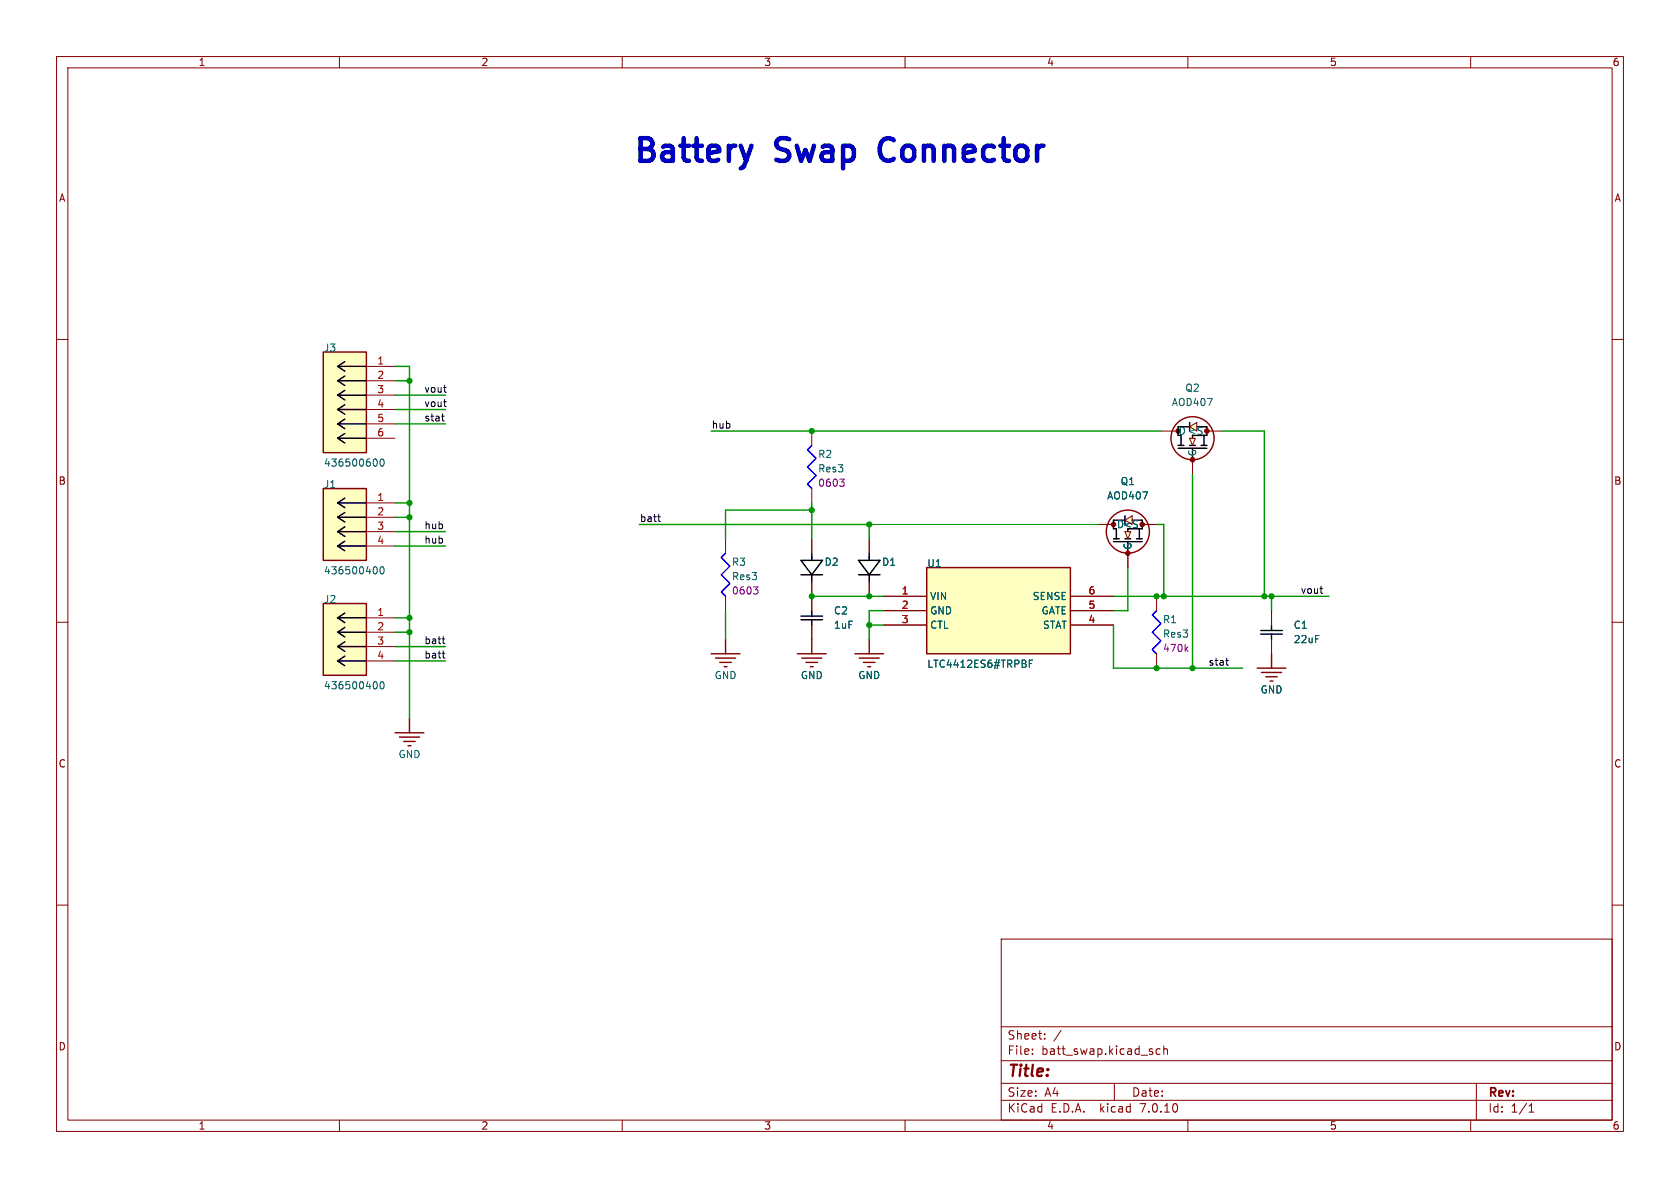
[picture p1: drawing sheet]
(kicad_sch (version 20230121) (generator eeschema)

 (paper "A4")

 (lib_symbols
  (symbol "batt_swap-altium-import:GND" (power) (in_bom yes) (on_board yes)
   (property "Reference" "#PWR" (at 0 0 0) (effects (font (size 1.27 1.27))))
   (property "Value" "GND" (at 0 6.35 0) (effects (font (size 1.27 1.27))))
   (property "Footprint" "" (at 0 0 0) (effects (font (size 1.27 1.27)) hide))
   (property "Datasheet" "" (at 0 0 0) (effects (font (size 1.27 1.27)) hide))
   (symbol "GND_0_0"
    (polyline (pts (xy -2.54 -2.54) (xy 2.54 -2.54)) (stroke (width 0.254) (type solid)) (fill (type none)))
    (polyline (pts (xy -1.778 -3.302) (xy 1.778 -3.302)) (stroke (width 0.254) (type solid)) (fill (type none)))
    (polyline (pts (xy -1.016 -4.064) (xy 1.016 -4.064)) (stroke (width 0.254) (type solid)) (fill (type none)))
    (polyline (pts (xy -0.254 -4.826) (xy 0.254 -4.826)) (stroke (width 0.254) (type solid)) (fill (type none)))
    (polyline (pts (xy 0 0) (xy 0 -2.54)) (stroke (width 0.254) (type solid)) (fill (type none)))
    (pin power_in line (at 0 0 0) (length 0) hide (name "GND" (effects (font (size 1.27 1.27)))) (number "" (effects (font (size 1.27 1.27)))))))
  (symbol "batt_swap-altium-import:root_0_LTC4412ES6#TRPBF" (in_bom yes) (on_board yes)
   (property "Reference" "" (at 0 0 0) (effects (font (size 1.27 1.27))))
   (property "Value" "" (at 0 0 0) (effects (font (size 1.27 1.27))))
   (property "Footprint" "" (at 0 0 0) (effects (font (size 1.27 1.27)) hide))
   (property "Datasheet" "" (at 0 0 0) (effects (font (size 1.27 1.27)) hide))
   (symbol "root_0_LTC4412ES6#TRPBF_1_0"
    (rectangle (start 33.02 5.08) (end 7.62 -10.16) (stroke (width 0.254) (type solid)) (fill (type background)))
    (pin passive line (at 0 0 0) (length 7.62) (name "VIN" (effects (font (size 1.27 1.27)))) (number "1" (effects (font (size 1.27 1.27)))))
    (pin passive line (at 0 -2.54 0) (length 7.62) (name "GND" (effects (font (size 1.27 1.27)))) (number "2" (effects (font (size 1.27 1.27)))))
    (pin passive line (at 0 -5.08 0) (length 7.62) (name "CTL" (effects (font (size 1.27 1.27)))) (number "3" (effects (font (size 1.27 1.27)))))
    (pin passive line (at 40.64 -5.08 180) (length 7.62) (name "STAT" (effects (font (size 1.27 1.27)))) (number "4" (effects (font (size 1.27 1.27)))))
    (pin passive line (at 40.64 -2.54 180) (length 7.62) (name "GATE" (effects (font (size 1.27 1.27)))) (number "5" (effects (font (size 1.27 1.27)))))
    (pin passive line (at 40.64 0 180) (length 7.62) (name "SENSE" (effects (font (size 1.27 1.27)))) (number "6" (effects (font (size 1.27 1.27)))))))
  (symbol "batt_swap-altium-import:root_0_mirrored_436500400" (in_bom yes) (on_board yes)
   (property "Reference" "" (at 0 0 0) (effects (font (size 1.27 1.27))))
   (property "Value" "" (at 0 0 0) (effects (font (size 1.27 1.27))))
   (property "Footprint" "" (at 0 0 0) (effects (font (size 1.27 1.27)) hide))
   (property "Datasheet" "" (at 0 0 0) (effects (font (size 1.27 1.27)) hide))
   (symbol "root_0_mirrored_436500400_1_0"
    (rectangle (start -5.08 2.54) (end -12.7 -10.16) (stroke (width 0.254) (type solid)) (fill (type background)))
    (polyline (pts (xy -10.16 -7.62) (xy -8.89 -8.467)) (stroke (width 0.254) (type solid) (color 0 0 0 1)) (fill (type none)))
    (polyline (pts (xy -10.16 -7.62) (xy -8.89 -6.773)) (stroke (width 0.254) (type solid) (color 0 0 0 1)) (fill (type none)))
    (polyline (pts (xy -10.16 -7.62) (xy -5.08 -7.62)) (stroke (width 0.254) (type solid) (color 0 0 0 1)) (fill (type none)))
    (polyline (pts (xy -10.16 -5.08) (xy -8.89 -5.927)) (stroke (width 0.254) (type solid) (color 0 0 0 1)) (fill (type none)))
    (polyline (pts (xy -10.16 -5.08) (xy -8.89 -4.233)) (stroke (width 0.254) (type solid) (color 0 0 0 1)) (fill (type none)))
    (polyline (pts (xy -10.16 -5.08) (xy -5.08 -5.08)) (stroke (width 0.254) (type solid) (color 0 0 0 1)) (fill (type none)))
    (polyline (pts (xy -10.16 -2.54) (xy -8.89 -3.387)) (stroke (width 0.254) (type solid) (color 0 0 0 1)) (fill (type none)))
    (polyline (pts (xy -10.16 -2.54) (xy -8.89 -1.693)) (stroke (width 0.254) (type solid) (color 0 0 0 1)) (fill (type none)))
    (polyline (pts (xy -10.16 -2.54) (xy -5.08 -2.54)) (stroke (width 0.254) (type solid) (color 0 0 0 1)) (fill (type none)))
    (polyline (pts (xy -10.16 0) (xy -8.89 -0.847)) (stroke (width 0.254) (type solid) (color 0 0 0 1)) (fill (type none)))
    (polyline (pts (xy -10.16 0) (xy -8.89 0.847)) (stroke (width 0.254) (type solid) (color 0 0 0 1)) (fill (type none)))
    (polyline (pts (xy -10.16 0) (xy -5.08 0)) (stroke (width 0.254) (type solid) (color 0 0 0 1)) (fill (type none)))
    (pin passive line (at 0 0 180) (length 5.08) (name "1" (effects (font (size 0 0)))) (number "1" (effects (font (size 1.27 1.27)))))
    (pin passive line (at 0 -2.54 180) (length 5.08) (name "2" (effects (font (size 0 0)))) (number "2" (effects (font (size 1.27 1.27)))))
    (pin passive line (at 0 -5.08 180) (length 5.08) (name "3" (effects (font (size 0 0)))) (number "3" (effects (font (size 1.27 1.27)))))
    (pin passive line (at 0 -7.62 180) (length 5.08) (name "4" (effects (font (size 0 0)))) (number "4" (effects (font (size 1.27 1.27)))))))
  (symbol "batt_swap-altium-import:root_0_mirrored_436500600" (in_bom yes) (on_board yes)
   (property "Reference" "" (at 0 0 0) (effects (font (size 1.27 1.27))))
   (property "Value" "" (at 0 0 0) (effects (font (size 1.27 1.27))))
   (property "Footprint" "" (at 0 0 0) (effects (font (size 1.27 1.27)) hide))
   (property "Datasheet" "" (at 0 0 0) (effects (font (size 1.27 1.27)) hide))
   (symbol "root_0_mirrored_436500600_1_0"
    (rectangle (start -5.08 2.54) (end -12.7 -15.24) (stroke (width 0.254) (type solid)) (fill (type background)))
    (polyline (pts (xy -10.16 -12.7) (xy -8.89 -13.547)) (stroke (width 0.254) (type solid) (color 0 0 0 1)) (fill (type none)))
    (polyline (pts (xy -10.16 -12.7) (xy -8.89 -11.853)) (stroke (width 0.254) (type solid) (color 0 0 0 1)) (fill (type none)))
    (polyline (pts (xy -10.16 -12.7) (xy -5.08 -12.7)) (stroke (width 0.254) (type solid) (color 0 0 0 1)) (fill (type none)))
    (polyline (pts (xy -10.16 -10.16) (xy -8.89 -11.007)) (stroke (width 0.254) (type solid) (color 0 0 0 1)) (fill (type none)))
    (polyline (pts (xy -10.16 -10.16) (xy -8.89 -9.313)) (stroke (width 0.254) (type solid) (color 0 0 0 1)) (fill (type none)))
    (polyline (pts (xy -10.16 -10.16) (xy -5.08 -10.16)) (stroke (width 0.254) (type solid) (color 0 0 0 1)) (fill (type none)))
    (polyline (pts (xy -10.16 -7.62) (xy -8.89 -8.467)) (stroke (width 0.254) (type solid) (color 0 0 0 1)) (fill (type none)))
    (polyline (pts (xy -10.16 -7.62) (xy -8.89 -6.773)) (stroke (width 0.254) (type solid) (color 0 0 0 1)) (fill (type none)))
    (polyline (pts (xy -10.16 -7.62) (xy -5.08 -7.62)) (stroke (width 0.254) (type solid) (color 0 0 0 1)) (fill (type none)))
    (polyline (pts (xy -10.16 -5.08) (xy -8.89 -5.927)) (stroke (width 0.254) (type solid) (color 0 0 0 1)) (fill (type none)))
    (polyline (pts (xy -10.16 -5.08) (xy -8.89 -4.233)) (stroke (width 0.254) (type solid) (color 0 0 0 1)) (fill (type none)))
    (polyline (pts (xy -10.16 -5.08) (xy -5.08 -5.08)) (stroke (width 0.254) (type solid) (color 0 0 0 1)) (fill (type none)))
    (polyline (pts (xy -10.16 -2.54) (xy -8.89 -3.387)) (stroke (width 0.254) (type solid) (color 0 0 0 1)) (fill (type none)))
    (polyline (pts (xy -10.16 -2.54) (xy -8.89 -1.693)) (stroke (width 0.254) (type solid) (color 0 0 0 1)) (fill (type none)))
    (polyline (pts (xy -10.16 -2.54) (xy -5.08 -2.54)) (stroke (width 0.254) (type solid) (color 0 0 0 1)) (fill (type none)))
    (polyline (pts (xy -10.16 0) (xy -8.89 -0.847)) (stroke (width 0.254) (type solid) (color 0 0 0 1)) (fill (type none)))
    (polyline (pts (xy -10.16 0) (xy -8.89 0.847)) (stroke (width 0.254) (type solid) (color 0 0 0 1)) (fill (type none)))
    (polyline (pts (xy -10.16 0) (xy -5.08 0)) (stroke (width 0.254) (type solid) (color 0 0 0 1)) (fill (type none)))
    (pin passive line (at 0 0 180) (length 5.08) (name "1" (effects (font (size 0 0)))) (number "1" (effects (font (size 1.27 1.27)))))
    (pin passive line (at 0 -2.54 180) (length 5.08) (name "2" (effects (font (size 0 0)))) (number "2" (effects (font (size 1.27 1.27)))))
    (pin passive line (at 0 -5.08 180) (length 5.08) (name "3" (effects (font (size 0 0)))) (number "3" (effects (font (size 1.27 1.27)))))
    (pin passive line (at 0 -7.62 180) (length 5.08) (name "4" (effects (font (size 0 0)))) (number "4" (effects (font (size 1.27 1.27)))))
    (pin passive line (at 0 -10.16 180) (length 5.08) (name "5" (effects (font (size 0 0)))) (number "5" (effects (font (size 1.27 1.27)))))
    (pin passive line (at 0 -12.7 180) (length 5.08) (name "6" (effects (font (size 0 0)))) (number "6" (effects (font (size 1.27 1.27)))))))
  (symbol "batt_swap-altium-import:root_1_AOD407" (in_bom yes) (on_board yes)
   (property "Reference" "Q2" (at -3.81 10.16 0) (effects (font (size 1.27 1.27)) (justify left bottom)))
   (property "Value" "AOD407" (at -3.81 -3.048 0) (effects (font (size 1.27 1.27)) (justify left bottom)))
   (property "Footprint" "TO252_AOS" (at 0 0 0) (effects (font (size 1.27 1.27)) hide))
   (property "Datasheet" "" (at 0 0 0) (effects (font (size 1.27 1.27)) hide))
   (property "COPYRIGHT" "Copyright (C) 2023 Ultra Librarian. All rights reserved." (at -6.096 10.16 0) (effects (font (size 1.27 1.27)) (justify left bottom) hide))
   (property "MFR_NAME" "Alpha and Omega Semiconductor" (at -6.096 10.16 0) (effects (font (size 1.27 1.27)) (justify left bottom) hide))
   (property "MANUFACTURER_PART_NUMBER" "AOD256" (at -6.096 10.16 0) (effects (font (size 1.27 1.27)) (justify left bottom) hide))
   (property "REFDES" "RefDes" (at -6.096 10.16 0) (effects (font (size 1.27 1.27)) (justify left bottom) hide))
   (property "TYPE" "DEV" (at -6.096 10.16 0) (effects (font (size 1.27 1.27)) (justify left bottom) hide))
   (symbol "root_1_AOD407_1_0"
    (circle (center -2.54 7.62) (radius 0.025) (stroke (width 0.762) (type solid)) (fill (type none)))
    (polyline (pts (xy -2.54 6.858) (xy -2.54 8.382)) (stroke (width 0.254) (type solid) (color 0 0 0 1)) (fill (type none)))
    (polyline (pts (xy -2.032 5.08) (xy -2.032 6.858)) (stroke (width 0.254) (type solid) (color 0 0 0 1)) (fill (type none)))
    (polyline (pts (xy -2.032 6.858) (xy -2.54 6.858)) (stroke (width 0.254) (type solid) (color 0 0 0 1)) (fill (type none)))
    (polyline (pts (xy -1.524 5.08) (xy -2.54 5.08)) (stroke (width 0.254) (type solid) (color 0 0 0 1)) (fill (type none)))
    (polyline (pts (xy -0.508 8.382) (xy -2.54 8.382)) (stroke (width 0.254) (type solid) (color 0 0 0 1)) (fill (type none)))
    (polyline (pts (xy -0.508 9.144) (xy -0.508 7.62)) (stroke (width 0.254) (type solid) (color 0 0 0 1)) (fill (type none)))
    (polyline (pts (xy 0 2.54) (xy 0 4.445)) (stroke (width 0.254) (type solid) (color 0 0 0 1)) (fill (type none)))
    (polyline (pts (xy 0 6.35) (xy 0 6.858)) (stroke (width 0.254) (type solid) (color 0 0 0 1)) (fill (type none)))
    (polyline (pts (xy 0.508 5.08) (xy -0.508 5.08)) (stroke (width 0.254) (type solid) (color 0 0 0 1)) (fill (type none)))
    (polyline (pts (xy 2.032 5.08) (xy 2.032 6.858)) (stroke (width 0.254) (type solid) (color 0 0 0 1)) (fill (type none)))
    (polyline (pts (xy 2.54 4.572) (xy -2.54 4.572)) (stroke (width 0.254) (type solid) (color 0 0 0 1)) (fill (type none)))
    (polyline (pts (xy 2.54 5.08) (xy 1.524 5.08)) (stroke (width 0.254) (type solid) (color 0 0 0 1)) (fill (type none)))
    (polyline (pts (xy 2.54 6.858) (xy 0 6.858)) (stroke (width 0.254) (type solid) (color 0 0 0 1)) (fill (type none)))
    (polyline (pts (xy 2.54 6.858) (xy 2.54 8.382)) (stroke (width 0.254) (type solid) (color 0 0 0 1)) (fill (type none)))
    (polyline (pts (xy 2.54 8.382) (xy 0.762 8.382)) (stroke (width 0.254) (type solid) (color 0 0 0 1)) (fill (type none)))
    (polyline (pts (xy -0.508 6.35) (xy 0 5.08) (xy 0.508 6.35) (xy -0.508 6.35)) (stroke (width 0) (type solid)) (fill (type background)))
    (polyline (pts (xy 0.762 9.144) (xy 0.762 7.62) (xy -0.508 8.382) (xy 0.762 9.144)) (stroke (width 0) (type solid)) (fill (type background)))
    (circle (center 0 2.54) (radius 0.025) (stroke (width 0.762) (type solid)) (fill (type none)))
    (circle (center 0 6.35) (radius 3.81) (stroke (width 0.254) (type solid)) (fill (type none)))
    (circle (center 2.54 7.62) (radius 0.025) (stroke (width 0.762) (type solid)) (fill (type none)))
    (pin passive line (at 0 0 90) (length 2.54) (name "G" (effects (font (size 1.27 1.27)))) (number "1" (effects (font (size 0 0)))))
    (pin passive line (at 5.08 7.62 180) (length 2.54) (name "<S" (effects (font (size 1.27 1.27)))) (number "2" (effects (font (size 0 0)))))
    (pin passive line (at -5.588 7.62 0) (length 2.54) (name "D" (effects (font (size 1.27 1.27)))) (number "3" (effects (font (size 0 0)))))))
  (symbol "batt_swap-altium-import:root_1_C2012JB1V226M125AC" (in_bom yes) (on_board yes)
   (property "Reference" "" (at 0 0 0) (effects (font (size 1.27 1.27))))
   (property "Value" "" (at 0 0 0) (effects (font (size 1.27 1.27))))
   (property "Footprint" "" (at 0 0 0) (effects (font (size 1.27 1.27)) hide))
   (property "Datasheet" "" (at 0 0 0) (effects (font (size 1.27 1.27)) hide))
   (symbol "root_1_C2012JB1V226M125AC_1_0"
    (polyline (pts (xy 0 2.54) (xy 0 3.48)) (stroke (width 0.254) (type solid) (color 0 0 0 1)) (fill (type none)))
    (polyline (pts (xy 0 4.115) (xy 0 5.08)) (stroke (width 0.254) (type solid) (color 0 0 0 1)) (fill (type none)))
    (polyline (pts (xy 1.905 3.48) (xy -1.905 3.48)) (stroke (width 0.254) (type solid) (color 0 0 0 1)) (fill (type none)))
    (polyline (pts (xy 1.905 4.115) (xy -1.905 4.115)) (stroke (width 0.254) (type solid) (color 0 0 0 1)) (fill (type none)))
    (pin passive line (at 0 0 90) (length 2.54) (name "1" (effects (font (size 0 0)))) (number "1" (effects (font (size 0 0)))))
    (pin passive line (at 0 7.62 270) (length 2.54) (name "2" (effects (font (size 0 0)))) (number "2" (effects (font (size 0 0)))))))
  (symbol "batt_swap-altium-import:root_1_CL21B105KBFNNNE" (in_bom yes) (on_board yes)
   (property "Reference" "" (at 0 0 0) (effects (font (size 1.27 1.27))))
   (property "Value" "" (at 0 0 0) (effects (font (size 1.27 1.27))))
   (property "Footprint" "" (at 0 0 0) (effects (font (size 1.27 1.27)) hide))
   (property "Datasheet" "" (at 0 0 0) (effects (font (size 1.27 1.27)) hide))
   (symbol "root_1_CL21B105KBFNNNE_1_0"
    (polyline (pts (xy 0 2.54) (xy 0 3.48)) (stroke (width 0.254) (type solid) (color 0 0 0 1)) (fill (type none)))
    (polyline (pts (xy 0 4.115) (xy 0 5.08)) (stroke (width 0.254) (type solid) (color 0 0 0 1)) (fill (type none)))
    (polyline (pts (xy 1.905 3.48) (xy -1.905 3.48)) (stroke (width 0.254) (type solid) (color 0 0 0 1)) (fill (type none)))
    (polyline (pts (xy 1.905 4.115) (xy -1.905 4.115)) (stroke (width 0.254) (type solid) (color 0 0 0 1)) (fill (type none)))
    (pin passive line (at 0 0 90) (length 2.54) (name "1" (effects (font (size 0 0)))) (number "1" (effects (font (size 0 0)))))
    (pin passive line (at 0 7.62 270) (length 2.54) (name "2" (effects (font (size 0 0)))) (number "2" (effects (font (size 0 0)))))))
  (symbol "batt_swap-altium-import:root_1_Res3" (in_bom yes) (on_board yes)
   (property "Reference" "" (at 0 0 0) (effects (font (size 1.27 1.27))))
   (property "Value" "" (at 0 0 0) (effects (font (size 1.27 1.27))))
   (property "Footprint" "" (at 0 0 0) (effects (font (size 1.27 1.27)) hide))
   (property "Datasheet" "" (at 0 0 0) (effects (font (size 1.27 1.27)) hide))
   (symbol "root_1_Res3_1_0"
    (polyline (pts (xy 2.54 7.62) (xy 1.778 6.858) (xy 3.302 5.334) (xy 1.778 3.81) (xy 3.302 2.286) (xy 1.778 0.762) (xy 2.54 0)) (stroke (width 0.254) (type solid) (color 0 0 255 1)) (fill (type none)))
    (pin passive line (at 2.54 -2.54 90) (length 2.54) (name "1" (effects (font (size 0 0)))) (number "1" (effects (font (size 0 0)))))
    (pin passive line (at 2.54 10.16 270) (length 2.54) (name "2" (effects (font (size 0 0)))) (number "2" (effects (font (size 0 0)))))))
  (symbol "batt_swap-altium-import:root_3_SD103AWS-7-F" (in_bom yes) (on_board yes)
   (property "Reference" "" (at 0 0 0) (effects (font (size 1.27 1.27))))
   (property "Value" "" (at 0 0 0) (effects (font (size 1.27 1.27))))
   (property "Footprint" "" (at 0 0 0) (effects (font (size 1.27 1.27)) hide))
   (property "Datasheet" "" (at 0 0 0) (effects (font (size 1.27 1.27)) hide))
   (symbol "root_3_SD103AWS-7-F_1_0"
    (polyline (pts (xy -1.905 -6.35) (xy 1.905 -6.35)) (stroke (width 0.254) (type solid) (color 0 0 0 1)) (fill (type none)))
    (polyline (pts (xy -1.905 -3.81) (xy 0 -6.35)) (stroke (width 0.254) (type solid) (color 0 0 0 1)) (fill (type none)))
    (polyline (pts (xy 0 -6.35) (xy 0 -7.62)) (stroke (width 0.254) (type solid) (color 0 0 0 1)) (fill (type none)))
    (polyline (pts (xy 0 -6.35) (xy 1.905 -3.81)) (stroke (width 0.254) (type solid) (color 0 0 0 1)) (fill (type none)))
    (polyline (pts (xy 0 -3.175) (xy 0 -3.81)) (stroke (width 0.254) (type solid) (color 0 0 0 1)) (fill (type none)))
    (polyline (pts (xy 0 -2.54) (xy 0 -3.48)) (stroke (width 0.254) (type solid) (color 0 0 0 1)) (fill (type none)))
    (polyline (pts (xy 1.905 -3.81) (xy -1.905 -3.81)) (stroke (width 0.254) (type solid) (color 0 0 0 1)) (fill (type none)))
    (pin passive line (at 0 -10.16 90) (length 2.54) (name "1" (effects (font (size 0 0)))) (number "1" (effects (font (size 0 0)))))
    (pin passive line (at 0 0 270) (length 2.54) (name "2" (effects (font (size 0 0)))) (number "2" (effects (font (size 0 0)))))))
  (symbol "root_1_AOD407_1" (in_bom yes) (on_board yes)
   (property "Reference" "Q1" (at -3.81 10.16 0) (effects (font (size 1.27 1.27)) (justify left bottom)))
   (property "Value" "AOD407" (at -3.81 -3.048 0) (effects (font (size 1.27 1.27)) (justify left bottom)))
   (property "Footprint" "TO252_AOS" (at 0 0 0) (effects (font (size 1.27 1.27)) hide))
   (property "Datasheet" "" (at 0 0 0) (effects (font (size 1.27 1.27)) hide))
   (property "COPYRIGHT" "Copyright (C) 2023 Ultra Librarian. All rights reserved." (at -6.096 10.16 0) (effects (font (size 1.27 1.27)) (justify left bottom) hide))
   (property "MFR_NAME" "Alpha and Omega Semiconductor" (at -6.096 10.16 0) (effects (font (size 1.27 1.27)) (justify left bottom) hide))
   (property "MANUFACTURER_PART_NUMBER" "AOD256" (at -6.096 10.16 0) (effects (font (size 1.27 1.27)) (justify left bottom) hide))
   (property "REFDES" "RefDes" (at -6.096 10.16 0) (effects (font (size 1.27 1.27)) (justify left bottom) hide))
   (property "TYPE" "DEV" (at -6.096 10.16 0) (effects (font (size 1.27 1.27)) (justify left bottom) hide))
   (symbol "root_1_AOD407_1_1_0"
    (circle (center -2.54 7.62) (radius 0.025) (stroke (width 0.762) (type solid)) (fill (type none)))
    (polyline (pts (xy -2.54 6.858) (xy -2.54 8.382)) (stroke (width 0.254) (type solid) (color 0 0 0 1)) (fill (type none)))
    (polyline (pts (xy -2.032 5.08) (xy -2.032 6.858)) (stroke (width 0.254) (type solid) (color 0 0 0 1)) (fill (type none)))
    (polyline (pts (xy -2.032 6.858) (xy -2.54 6.858)) (stroke (width 0.254) (type solid) (color 0 0 0 1)) (fill (type none)))
    (polyline (pts (xy -1.524 5.08) (xy -2.54 5.08)) (stroke (width 0.254) (type solid) (color 0 0 0 1)) (fill (type none)))
    (polyline (pts (xy -0.508 8.382) (xy -2.54 8.382)) (stroke (width 0.254) (type solid) (color 0 0 0 1)) (fill (type none)))
    (polyline (pts (xy -0.508 9.144) (xy -0.508 7.62)) (stroke (width 0.254) (type solid) (color 0 0 0 1)) (fill (type none)))
    (polyline (pts (xy 0 2.54) (xy 0 4.445)) (stroke (width 0.254) (type solid) (color 0 0 0 1)) (fill (type none)))
    (polyline (pts (xy 0 6.35) (xy 0 6.858)) (stroke (width 0.254) (type solid) (color 0 0 0 1)) (fill (type none)))
    (polyline (pts (xy 0.508 5.08) (xy -0.508 5.08)) (stroke (width 0.254) (type solid) (color 0 0 0 1)) (fill (type none)))
    (polyline (pts (xy 2.032 5.08) (xy 2.032 6.858)) (stroke (width 0.254) (type solid) (color 0 0 0 1)) (fill (type none)))
    (polyline (pts (xy 2.54 4.572) (xy -2.54 4.572)) (stroke (width 0.254) (type solid) (color 0 0 0 1)) (fill (type none)))
    (polyline (pts (xy 2.54 5.08) (xy 1.524 5.08)) (stroke (width 0.254) (type solid) (color 0 0 0 1)) (fill (type none)))
    (polyline (pts (xy 2.54 6.858) (xy 0 6.858)) (stroke (width 0.254) (type solid) (color 0 0 0 1)) (fill (type none)))
    (polyline (pts (xy 2.54 6.858) (xy 2.54 8.382)) (stroke (width 0.254) (type solid) (color 0 0 0 1)) (fill (type none)))
    (polyline (pts (xy 2.54 8.382) (xy 0.762 8.382)) (stroke (width 0.254) (type solid) (color 0 0 0 1)) (fill (type none)))
    (polyline (pts (xy -0.508 6.35) (xy 0 5.08) (xy 0.508 6.35) (xy -0.508 6.35)) (stroke (width 0) (type solid)) (fill (type background)))
    (polyline (pts (xy 0.762 9.144) (xy 0.762 7.62) (xy -0.508 8.382) (xy 0.762 9.144)) (stroke (width 0) (type solid)) (fill (type background)))
    (circle (center 0 2.54) (radius 0.025) (stroke (width 0.762) (type solid)) (fill (type none)))
    (circle (center 0 6.35) (radius 3.81) (stroke (width 0.254) (type solid)) (fill (type none)))
    (circle (center 2.54 7.62) (radius 0.025) (stroke (width 0.762) (type solid)) (fill (type none)))
    (pin passive line (at 0 0 90) (length 2.54) (name "G" (effects (font (size 1.27 1.27)))) (number "1" (effects (font (size 0 0)))))
    (pin passive line (at 5.08 7.62 180) (length 2.54) (name "<S" (effects (font (size 1.27 1.27)))) (number "2" (effects (font (size 0 0)))))
    (pin passive line (at -5.08 7.62 0) (length 2.54) (name "D" (effects (font (size 1.27 1.27)))) (number "3" (effects (font (size 0 0))))))))

 (junction (at 143.51 90.17) (diameter 0) (color 0 0 0 0))
 (junction (at 205.74 105.41) (diameter 0) (color 0 0 0 0))
 (junction (at 72.39 91.44) (diameter 0) (color 0 0 0 0))
 (junction (at 143.51 105.41) (diameter 0) (color 0 0 0 0))
 (junction (at 72.39 111.76) (diameter 0) (color 0 0 0 0))
 (junction (at 143.51 76.2) (diameter 0) (color 0 0 0 0))
 (junction (at 223.52 105.41) (diameter 0) (color 0 0 0 0))
 (junction (at 153.67 92.71) (diameter 0) (color 0 0 0 0))
 (junction (at 204.47 105.41) (diameter 0) (color 0 0 0 0))
 (junction (at 72.39 67.31) (diameter 0) (color 0 0 0 0))
 (junction (at 72.39 109.22) (diameter 0) (color 0 0 0 0))
 (junction (at 153.67 110.49) (diameter 0) (color 0 0 0 0))
 (junction (at 204.47 118.11) (diameter 0) (color 0 0 0 0))
 (junction (at 210.82 118.11) (diameter 0) (color 0 0 0 0))
 (junction (at 153.67 105.41) (diameter 0) (color 0 0 0 0))
 (junction (at 224.79 105.41) (diameter 0) (color 0 0 0 0))
 (junction (at 72.39 88.9) (diameter 0) (color 0 0 0 0))

 (wire (pts (xy 210.82 118.11) (xy 219.71 118.11)) (stroke (width 0.254) (type default)))
 (wire (pts (xy 205.74 105.41) (xy 204.47 105.41)) (stroke (width 0.254) (type default)))
 (wire (pts (xy 143.51 90.17) (xy 143.51 95.25)) (stroke (width 0.254) (type default)))
 (wire (pts (xy 153.67 110.49) (xy 153.67 107.95)) (stroke (width 0.254) (type default)))
 (wire (pts (xy 224.79 105.41) (xy 234.95 105.41)) (stroke (width 0.254) (type default)))
 (wire (pts (xy 153.67 95.25) (xy 153.67 92.71)) (stroke (width 0.254) (type default)))
 (wire (pts (xy 153.67 92.71) (xy 113.03 92.71)) (stroke (width 0.254) (type default)))
 (wire (pts (xy 196.85 118.11) (xy 204.47 118.11)) (stroke (width 0.254) (type default)))
 (wire (pts (xy 143.51 76.2) (xy 205.232 76.2)) (stroke (width 0.254) (type default)))
 (wire (pts (xy 72.39 88.9) (xy 72.39 67.31)) (stroke (width 0.254) (type default)))
 (wire (pts (xy 153.67 113.03) (xy 153.67 110.49)) (stroke (width 0.254) (type default)))
 (wire (pts (xy 143.51 105.41) (xy 153.67 105.41)) (stroke (width 0.254) (type default)))
 (wire (pts (xy 196.85 107.95) (xy 199.39 107.95)) (stroke (width 0.254) (type default)))
 (wire (pts (xy 72.39 109.22) (xy 72.39 91.44)) (stroke (width 0.254) (type default)))
 (wire (pts (xy 223.52 76.2) (xy 223.52 105.41)) (stroke (width 0.254) (type default)))
 (wire (pts (xy 72.39 67.31) (xy 72.39 64.77)) (stroke (width 0.254) (type default)))
 (wire (pts (xy 204.47 105.41) (xy 196.85 105.41)) (stroke (width 0.254) (type default)))
 (wire (pts (xy 72.39 127) (xy 72.39 111.76)) (stroke (width 0.254) (type default)))
 (wire (pts (xy 156.21 110.49) (xy 153.67 110.49)) (stroke (width 0.254) (type default)))
 (wire (pts (xy 143.51 88.9) (xy 143.51 90.17)) (stroke (width 0.254) (type default)))
 (wire (pts (xy 199.39 107.95) (xy 199.39 100.33)) (stroke (width 0.254) (type default)))
 (wire (pts (xy 215.9 76.2) (xy 223.52 76.2)) (stroke (width 0.254) (type default)))
 (wire (pts (xy 69.85 88.9) (xy 72.39 88.9)) (stroke (width 0.254) (type default)))
 (wire (pts (xy 205.74 92.71) (xy 204.47 92.71)) (stroke (width 0.254) (type default)))
 (wire (pts (xy 223.52 105.41) (xy 224.79 105.41)) (stroke (width 0.254) (type default)))
 (wire (pts (xy 196.85 110.49) (xy 196.85 118.11)) (stroke (width 0.254) (type default)))
 (wire (pts (xy 153.67 105.41) (xy 156.21 105.41)) (stroke (width 0.254) (type default)))
 (wire (pts (xy 78.74 69.85) (xy 69.85 69.85)) (stroke (width 0.254) (type default)))
 (wire (pts (xy 128.27 95.25) (xy 128.27 90.17)) (stroke (width 0.254) (type default)))
 (wire (pts (xy 205.74 105.41) (xy 223.52 105.41)) (stroke (width 0.254) (type default)))
 (wire (pts (xy 69.85 109.22) (xy 72.39 109.22)) (stroke (width 0.254) (type default)))
 (wire (pts (xy 204.47 118.11) (xy 210.82 118.11)) (stroke (width 0.254) (type default)))
 (wire (pts (xy 78.74 72.39) (xy 69.85 72.39)) (stroke (width 0.254) (type default)))
 (wire (pts (xy 210.82 83.82) (xy 210.82 118.11)) (stroke (width 0.254) (type default)))
 (wire (pts (xy 72.39 111.76) (xy 72.39 109.22)) (stroke (width 0.254) (type default)))
 (wire (pts (xy 224.79 105.41) (xy 224.79 107.95)) (stroke (width 0.254) (type default)))
 (wire (pts (xy 69.85 111.76) (xy 72.39 111.76)) (stroke (width 0.254) (type default)))
 (wire (pts (xy 69.85 67.31) (xy 72.39 67.31)) (stroke (width 0.254) (type default)))
 (wire (pts (xy 125.73 76.2) (xy 143.51 76.2)) (stroke (width 0.254) (type default)))
 (wire (pts (xy 69.85 114.3) (xy 78.74 114.3)) (stroke (width 0.254) (type default)))
 (wire (pts (xy 128.27 90.17) (xy 143.51 90.17)) (stroke (width 0.254) (type default)))
 (wire (pts (xy 72.39 64.77) (xy 69.85 64.77)) (stroke (width 0.254) (type default)))
 (wire (pts (xy 153.67 107.95) (xy 156.21 107.95)) (stroke (width 0.254) (type default)))
 (wire (pts (xy 69.85 96.52) (xy 78.74 96.52)) (stroke (width 0.254) (type default)))
 (wire (pts (xy 69.85 93.98) (xy 78.74 93.98)) (stroke (width 0.254) (type default)))
 (wire (pts (xy 205.74 92.71) (xy 205.74 105.41)) (stroke (width 0.254) (type default)))
 (wire (pts (xy 69.85 91.44) (xy 72.39 91.44)) (stroke (width 0.254) (type default)))
 (wire (pts (xy 78.74 74.93) (xy 69.85 74.93)) (stroke (width 0.254) (type default)))
 (wire (pts (xy 72.39 91.44) (xy 72.39 88.9)) (stroke (width 0.254) (type default)))
 (wire (pts (xy 69.85 116.84) (xy 78.74 116.84)) (stroke (width 0.254) (type default)))
 (wire (pts (xy 153.67 92.71) (xy 194.31 92.71)) (stroke (width 0) (type default)))
 (wire (pts (xy 128.27 107.95) (xy 128.27 113.03)) (stroke (width 0.254) (type default)))

 (text "Battery Swap Connector" (at 111.76 29.21 0) (effects (font (size 4 4) (thickness 0.8) bold) (justify left bottom)))

 (label "batt" (at 74.93 116.84 180) (fields_autoplaced) (effects (font (size 1.27 1.27)) (justify left bottom)))
 (label "stat" (at 213.559 118.11 180) (fields_autoplaced) (effects (font (size 1.27 1.27)) (justify left bottom)))
 (label "vout" (at 74.93 69.85 180) (fields_autoplaced) (effects (font (size 1.27 1.27)) (justify left bottom)))
 (label "stat" (at 74.93 74.93 180) (fields_autoplaced) (effects (font (size 1.27 1.27)) (justify left bottom)))
 (label "batt" (at 113.03 92.71 180) (fields_autoplaced) (effects (font (size 1.27 1.27)) (justify left bottom)))
 (label "hub" (at 74.93 96.52 180) (fields_autoplaced) (effects (font (size 1.27 1.27)) (justify left bottom)))
 (label "vout" (at 74.93 72.39 180) (fields_autoplaced) (effects (font (size 1.27 1.27)) (justify left bottom)))
 (label "batt" (at 74.93 114.3 180) (fields_autoplaced) (effects (font (size 1.27 1.27)) (justify left bottom)))
 (label "vout" (at 229.87 105.41 180) (fields_autoplaced) (effects (font (size 1.27 1.27)) (justify left bottom)))
 (label "hub" (at 74.93 93.98 180) (fields_autoplaced) (effects (font (size 1.27 1.27)) (justify left bottom)))
 (label "hub" (at 125.73 76.2 180) (fields_autoplaced) (effects (font (size 1.27 1.27)) (justify left bottom)))

 (symbol (lib_id "batt_swap-altium-import:root_0_mirrored_436500400") (at 69.85 109.22 0) (unit 1) (in_bom yes) (on_board yes) (dnp no)
  (property "Reference" "J2" (at 57.15 106.68 0) (effects (font (size 1.27 1.27)) (justify left bottom)))
  (property "Value" "436500400" (at 57.15 121.92 0) (effects (font (size 1.27 1.27)) (justify left bottom)))
  (property "Footprint" "C:_Users_mushe_Documents_GitHub_swarm_crawler_Minibot_V1_swarm_crawler_pcb.PcbLib_CON_436500400_MOL" (at 69.85 109.22 0) (effects (font (size 1.27 1.27)) hide))
  (property "Datasheet" "" (at 69.85 109.22 0) (effects (font (size 1.27 1.27)) hide))
  (property "COPYRIGHT" "Copyright (C) 2023 Ultra Librarian. All rights reserved." (at 57.15 106.68 0) (effects (font (size 1.27 1.27)) (justify left bottom) hide))
  (property "MFR_NAME" "Molex Connector Corporation" (at 57.15 106.68 0) (effects (font (size 1.27 1.27)) (justify left bottom) hide))
  (property "MANUFACTURER_PART_NUMBER" "436500400" (at 57.15 106.68 0) (effects (font (size 1.27 1.27)) (justify left bottom) hide))
  (property "REFDES" "RefDes" (at 57.15 106.68 0) (effects (font (size 1.27 1.27)) (justify left bottom) hide))
  (property "TYPE" "DEV" (at 57.15 106.68 0) (effects (font (size 1.27 1.27)) (justify left bottom) hide)) (pin "4") (pin "3") (pin "2") (pin "1"))

 (symbol (lib_id "batt_swap-altium-import:root_1_Res3") (at 125.73 105.41 0) (unit 1) (in_bom yes) (on_board yes) (dnp no)
  (property "Reference" "R3" (at 129.286 100.076 0) (effects (font (size 1.27 1.27)) (justify left bottom)))
  (property "Value" "Res3" (at 129.286 102.616 0) (effects (font (size 1.27 1.27)) (justify left bottom)))
  (property "Footprint" "J1-0603" (at 125.73 105.41 0) (effects (font (size 1.27 1.27)) hide))
  (property "Datasheet" "" (at 125.73 105.41 0) (effects (font (size 1.27 1.27)) hide))
  (property "PUBLISHED" "8-Jun-2000" (at 127.254 94.742 0) (effects (font (size 1.27 1.27)) (justify left bottom) hide))
  (property "LATESTREVISIONDATE" "29-May-2009" (at 127.254 94.742 0) (effects (font (size 1.27 1.27)) (justify left bottom) hide))
  (property "LATESTREVISIONNOTE" "IPC-7351 Footprint Added." (at 127.254 94.742 0) (effects (font (size 1.27 1.27)) (justify left bottom) hide))
  (property "PACKAGEREFERENCE" "J1-0603" (at 127.254 94.742 0) (effects (font (size 1.27 1.27)) (justify left bottom) hide))
  (property "PUBLISHER" "Altium Limited" (at 127.254 94.742 0) (effects (font (size 1.27 1.27)) (justify left bottom) hide))
  (property "PACKAGEDESCRIPTION" "Chip Resistor" (at 127.254 94.742 0) (effects (font (size 1.27 1.27)) (justify left bottom) hide))
  (property "ALTIUM_VALUE" "0603" (at 129.286 105.156 0) (effects (font (size 1.27 1.27)) (justify left bottom))) (pin "2") (pin "1"))

 (symbol (lib_id "batt_swap-altium-import:GND") (at 224.79 115.57 0) (unit 1) (in_bom yes) (on_board yes) (dnp no)
  (property "Reference" "#PWR?" (at 224.79 115.57 0) (effects (font (size 1.27 1.27)) hide))
  (property "Value" "GND" (at 224.79 121.92 0) (effects (font (size 1.27 1.27))))
  (property "Footprint" "" (at 224.79 115.57 0) (effects (font (size 1.27 1.27)) hide))
  (property "Datasheet" "" (at 224.79 115.57 0) (effects (font (size 1.27 1.27)) hide))
  (pin ""))

 (symbol (lib_id "batt_swap-altium-import:root_1_AOD407") (at 210.82 83.82 0) (unit 1) (in_bom yes) (on_board yes) (dnp no) (fields_autoplaced)
  (property "Reference" "Q2" (at 210.82 68.58 0) (effects (font (size 1.27 1.27))))
  (property "Value" "AOD407" (at 210.82 71.12 0) (effects (font (size 1.27 1.27))))
  (property "Footprint" "TO252_AOS" (at 210.82 83.82 0) (effects (font (size 1.27 1.27)) hide))
  (property "Datasheet" "" (at 210.82 83.82 0) (effects (font (size 1.27 1.27)) hide))
  (property "COPYRIGHT" "Copyright (C) 2023 Ultra Librarian. All rights reserved." (at 204.724 73.66 0) (effects (font (size 1.27 1.27)) (justify left bottom) hide))
  (property "MFR_NAME" "Alpha and Omega Semiconductor" (at 204.724 73.66 0) (effects (font (size 1.27 1.27)) (justify left bottom) hide))
  (property "MANUFACTURER_PART_NUMBER" "AOD256" (at 204.724 73.66 0) (effects (font (size 1.27 1.27)) (justify left bottom) hide))
  (property "REFDES" "RefDes" (at 204.724 73.66 0) (effects (font (size 1.27 1.27)) (justify left bottom) hide))
  (property "TYPE" "DEV" (at 204.724 73.66 0) (effects (font (size 1.27 1.27)) (justify left bottom) hide)) (pin "2") (pin "1") (pin "3"))

 (symbol (lib_id "batt_swap-altium-import:GND") (at 153.67 113.03 0) (unit 1) (in_bom yes) (on_board yes) (dnp no)
  (property "Reference" "#PWR?" (at 153.67 113.03 0) (effects (font (size 1.27 1.27)) hide))
  (property "Value" "GND" (at 153.67 119.38 0) (effects (font (size 1.27 1.27))))
  (property "Footprint" "" (at 153.67 113.03 0) (effects (font (size 1.27 1.27)) hide))
  (property "Datasheet" "" (at 153.67 113.03 0) (effects (font (size 1.27 1.27)) hide))
  (pin ""))

 (symbol (lib_id "batt_swap-altium-import:root_0_LTC4412ES6#TRPBF") (at 156.21 105.41 0) (unit 1) (in_bom yes) (on_board yes) (dnp no)
  (property "Reference" "U1" (at 163.83 100.33 0) (effects (font (size 1.27 1.27)) (justify left bottom)))
  (property "Value" "LTC4412ES6#TRPBF" (at 163.83 118.11 0) (effects (font (size 1.27 1.27)) (justify left bottom)))
  (property "Footprint" "LTC4412ES6#TRPBF_ADI" (at 156.21 105.41 0) (effects (font (size 1.27 1.27)) hide))
  (property "Datasheet" "" (at 156.21 105.41 0) (effects (font (size 1.27 1.27)) hide))
  (property "MFR_NAME" "Analog Devices Inc" (at 156.21 105.41 0) (effects (font (size 1.27 1.27)) (justify left bottom) hide))
  (property "REFDES" "RefDes" (at 176.53 95.25 0) (effects (font (size 1.27 1.27)) (justify left bottom) hide))
  (property "TYPE" "Type" (at 176.53 97.79 0) (effects (font (size 1.27 1.27)) (justify left bottom) hide)) (pin "2") (pin "4") (pin "3") (pin "5") (pin "6") (pin "1"))

 (symbol (lib_id "batt_swap-altium-import:root_0_mirrored_436500600") (at 69.85 64.77 0) (unit 1) (in_bom yes) (on_board yes) (dnp no)
  (property "Reference" "J3" (at 57.15 62.23 0) (effects (font (size 1.27 1.27)) (justify left bottom)))
  (property "Value" "436500600" (at 57.15 82.55 0) (effects (font (size 1.27 1.27)) (justify left bottom)))
  (property "Footprint" "C:_Users_mushe_Documents_GitHub_swarm_crawler_Minibot_V1_swarm_crawler_pcb.PcbLib_CON_436500600_MOL" (at 69.85 64.77 0) (effects (font (size 1.27 1.27)) hide))
  (property "Datasheet" "" (at 69.85 64.77 0) (effects (font (size 1.27 1.27)) hide))
  (property "COPYRIGHT" "Copyright (C) 2023 Ultra Librarian. All rights reserved." (at 57.15 62.23 0) (effects (font (size 1.27 1.27)) (justify left bottom) hide))
  (property "MFR_NAME" "Molex Connector Corporation" (at 57.15 62.23 0) (effects (font (size 1.27 1.27)) (justify left bottom) hide))
  (property "MANUFACTURER_PART_NUMBER" "436500600" (at 57.15 62.23 0) (effects (font (size 1.27 1.27)) (justify left bottom) hide))
  (property "REFDES" "RefDes" (at 57.15 62.23 0) (effects (font (size 1.27 1.27)) (justify left bottom) hide))
  (property "TYPE" "DEV" (at 57.15 62.23 0) (effects (font (size 1.27 1.27)) (justify left bottom) hide)) (pin "5") (pin "4") (pin "6") (pin "1") (pin "2") (pin "3"))

 (symbol (lib_id "batt_swap-altium-import:root_1_Res3") (at 140.97 86.36 0) (unit 1) (in_bom yes) (on_board yes) (dnp no)
  (property "Reference" "R2" (at 144.526 81.026 0) (effects (font (size 1.27 1.27)) (justify left bottom)))
  (property "Value" "Res3" (at 144.526 83.566 0) (effects (font (size 1.27 1.27)) (justify left bottom)))
  (property "Footprint" "J1-0603" (at 140.97 86.36 0) (effects (font (size 1.27 1.27)) hide))
  (property "Datasheet" "" (at 140.97 86.36 0) (effects (font (size 1.27 1.27)) hide))
  (property "PUBLISHED" "8-Jun-2000" (at 142.494 75.692 0) (effects (font (size 1.27 1.27)) (justify left bottom) hide))
  (property "LATESTREVISIONDATE" "29-May-2009" (at 142.494 75.692 0) (effects (font (size 1.27 1.27)) (justify left bottom) hide))
  (property "LATESTREVISIONNOTE" "IPC-7351 Footprint Added." (at 142.494 75.692 0) (effects (font (size 1.27 1.27)) (justify left bottom) hide))
  (property "PACKAGEREFERENCE" "J1-0603" (at 142.494 75.692 0) (effects (font (size 1.27 1.27)) (justify left bottom) hide))
  (property "PUBLISHER" "Altium Limited" (at 142.494 75.692 0) (effects (font (size 1.27 1.27)) (justify left bottom) hide))
  (property "PACKAGEDESCRIPTION" "Chip Resistor" (at 142.494 75.692 0) (effects (font (size 1.27 1.27)) (justify left bottom) hide))
  (property "ALTIUM_VALUE" "0603" (at 144.526 86.106 0) (effects (font (size 1.27 1.27)) (justify left bottom))) (pin "2") (pin "1"))

 (symbol (lib_id "batt_swap-altium-import:root_1_Res3") (at 201.93 115.57 0) (unit 1) (in_bom yes) (on_board yes) (dnp no)
  (property "Reference" "R1" (at 205.486 110.236 0) (effects (font (size 1.27 1.27)) (justify left bottom)))
  (property "Value" "Res3" (at 205.486 112.776 0) (effects (font (size 1.27 1.27)) (justify left bottom)))
  (property "Footprint" "J1-0603" (at 201.93 115.57 0) (effects (font (size 1.27 1.27)) hide))
  (property "Datasheet" "" (at 201.93 115.57 0) (effects (font (size 1.27 1.27)) hide))
  (property "PUBLISHED" "8-Jun-2000" (at 203.454 104.902 0) (effects (font (size 1.27 1.27)) (justify left bottom) hide))
  (property "LATESTREVISIONDATE" "29-May-2009" (at 203.454 104.902 0) (effects (font (size 1.27 1.27)) (justify left bottom) hide))
  (property "LATESTREVISIONNOTE" "IPC-7351 Footprint Added." (at 203.454 104.902 0) (effects (font (size 1.27 1.27)) (justify left bottom) hide))
  (property "PACKAGEREFERENCE" "J1-0603" (at 203.454 104.902 0) (effects (font (size 1.27 1.27)) (justify left bottom) hide))
  (property "PUBLISHER" "Altium Limited" (at 203.454 104.902 0) (effects (font (size 1.27 1.27)) (justify left bottom) hide))
  (property "PACKAGEDESCRIPTION" "Chip Resistor" (at 203.454 104.902 0) (effects (font (size 1.27 1.27)) (justify left bottom) hide))
  (property "ALTIUM_VALUE" "470k" (at 205.486 115.316 0) (effects (font (size 1.27 1.27)) (justify left bottom))) (pin "2") (pin "1"))

 (symbol (lib_id "batt_swap-altium-import:root_1_C2012JB1V226M125AC") (at 224.79 115.57 0) (unit 1) (in_bom yes) (on_board yes) (dnp no) (fields_autoplaced)
  (property "Reference" "C1" (at 228.6 110.49 0) (effects (font (size 1.27 1.27)) (justify left)))
  (property "Value" "22uF" (at 228.6 113.03 0) (effects (font (size 1.27 1.27)) (justify left)))
  (property "Footprint" "C:_Users_mushe_Documents_GitHub_swarm_crawler_Minibot_V1_swarm_crawler_pcb.PcbLib_CAP_2012_TDK" (at 224.79 115.57 0) (effects (font (size 1.27 1.27)) hide))
  (property "Datasheet" "C2012JB1V226M125AC" (at 224.79 115.57 0) (effects (font (size 1.27 1.27)) hide))
  (property "MFR_NAME" "TDK" (at 222.631 107.442 0) (effects (font (size 1.27 1.27)) (justify left bottom) hide))
  (property "TYPE" "" (at 222.631 107.442 0) (effects (font (size 1.27 1.27)) (justify left bottom) hide))
  (property "REFDES" "" (at 222.631 107.442 0) (effects (font (size 1.27 1.27)) (justify left bottom) hide)) (pin "1") (pin "2"))

 (symbol (lib_id "batt_swap-altium-import:root_3_SD103AWS-7-F") (at 153.67 95.25 0) (unit 1) (in_bom yes) (on_board yes) (dnp no)
  (property "Reference" "D1" (at 155.829 100.076 0) (effects (font (size 1.27 1.27)) (justify left bottom)))
  (property "Value" "SD103AWS-7-F" (at 155.829 102.616 0) (effects (font (size 1.27 1.27)) (justify left bottom) hide))
  (property "Footprint" "SOD323_DIO" (at 153.67 95.25 0) (effects (font (size 1.27 1.27)) hide))
  (property "Datasheet" "" (at 153.67 95.25 0) (effects (font (size 1.27 1.27)) hide))
  (property "MFR_NAME" "Diodes Inc" (at 151.511 94.742 0) (effects (font (size 1.27 1.27)) (justify left bottom) hide))
  (property "TYPE" "" (at 151.511 94.742 0) (effects (font (size 1.27 1.27)) (justify left bottom) hide))
  (property "REFDES" "" (at 151.511 94.742 0) (effects (font (size 1.27 1.27)) (justify left bottom) hide)) (pin "2") (pin "1"))

 (symbol (lib_id "batt_swap-altium-import:root_1_CL21B105KBFNNNE") (at 143.51 113.03 0) (unit 1) (in_bom yes) (on_board yes) (dnp no) (fields_autoplaced)
  (property "Reference" "C2" (at 147.32 107.95 0) (effects (font (size 1.27 1.27)) (justify left)))
  (property "Value" "1uF" (at 147.32 110.49 0) (effects (font (size 1.27 1.27)) (justify left)))
  (property "Footprint" "CAP_CL21_SAM" (at 143.51 113.03 0) (effects (font (size 1.27 1.27)) hide))
  (property "Datasheet" "CL21B105KBFNNNE" (at 143.51 113.03 0) (effects (font (size 1.27 1.27)) hide))
  (property "MFR_NAME" "Samsung" (at 141.351 104.902 0) (effects (font (size 1.27 1.27)) (justify left bottom) hide))
  (property "TYPE" "" (at 141.351 104.902 0) (effects (font (size 1.27 1.27)) (justify left bottom) hide))
  (property "REFDES" "" (at 141.351 104.902 0) (effects (font (size 1.27 1.27)) (justify left bottom) hide)) (pin "1") (pin "2"))

 (symbol (lib_name "root_1_AOD407_1") (lib_id "batt_swap-altium-import:root_1_AOD407") (at 199.39 100.33 0) (unit 1) (in_bom yes) (on_board yes) (dnp no) (fields_autoplaced)
  (property "Reference" "Q1" (at 199.39 85.09 0) (effects (font (size 1.27 1.27))))
  (property "Value" "AOD407" (at 199.39 87.63 0) (effects (font (size 1.27 1.27))))
  (property "Footprint" "TO252_AOS" (at 199.39 100.33 0) (effects (font (size 1.27 1.27)) hide))
  (property "Datasheet" "" (at 199.39 100.33 0) (effects (font (size 1.27 1.27)) hide))
  (property "COPYRIGHT" "Copyright (C) 2023 Ultra Librarian. All rights reserved." (at 193.294 90.17 0) (effects (font (size 1.27 1.27)) (justify left bottom) hide))
  (property "MFR_NAME" "Alpha and Omega Semiconductor" (at 193.294 90.17 0) (effects (font (size 1.27 1.27)) (justify left bottom) hide))
  (property "MANUFACTURER_PART_NUMBER" "AOD256" (at 193.294 90.17 0) (effects (font (size 1.27 1.27)) (justify left bottom) hide))
  (property "REFDES" "RefDes" (at 193.294 90.17 0) (effects (font (size 1.27 1.27)) (justify left bottom) hide))
  (property "TYPE" "DEV" (at 193.294 90.17 0) (effects (font (size 1.27 1.27)) (justify left bottom) hide)) (pin "2") (pin "1") (pin "3"))

 (symbol (lib_id "batt_swap-altium-import:GND") (at 143.51 113.03 0) (unit 1) (in_bom yes) (on_board yes) (dnp no)
  (property "Reference" "#PWR?" (at 143.51 113.03 0) (effects (font (size 1.27 1.27)) hide))
  (property "Value" "GND" (at 143.51 119.38 0) (effects (font (size 1.27 1.27))))
  (property "Footprint" "" (at 143.51 113.03 0) (effects (font (size 1.27 1.27)) hide))
  (property "Datasheet" "" (at 143.51 113.03 0) (effects (font (size 1.27 1.27)) hide))
  (pin ""))

 (symbol (lib_id "batt_swap-altium-import:GND") (at 128.27 113.03 0) (unit 1) (in_bom yes) (on_board yes) (dnp no)
  (property "Reference" "#PWR?" (at 128.27 113.03 0) (effects (font (size 1.27 1.27)) hide))
  (property "Value" "GND" (at 128.27 119.38 0) (effects (font (size 1.27 1.27))))
  (property "Footprint" "" (at 128.27 113.03 0) (effects (font (size 1.27 1.27)) hide))
  (property "Datasheet" "" (at 128.27 113.03 0) (effects (font (size 1.27 1.27)) hide))
  (pin ""))

 (symbol (lib_id "batt_swap-altium-import:root_0_mirrored_436500400") (at 69.85 88.9 0) (unit 1) (in_bom yes) (on_board yes) (dnp no)
  (property "Reference" "J1" (at 57.15 86.36 0) (effects (font (size 1.27 1.27)) (justify left bottom)))
  (property "Value" "436500400" (at 57.15 101.6 0) (effects (font (size 1.27 1.27)) (justify left bottom)))
  (property "Footprint" "C:_Users_mushe_Documents_GitHub_swarm_crawler_Minibot_V1_swarm_crawler_pcb.PcbLib_CON_436500400_MOL" (at 69.85 88.9 0) (effects (font (size 1.27 1.27)) hide))
  (property "Datasheet" "" (at 69.85 88.9 0) (effects (font (size 1.27 1.27)) hide))
  (property "COPYRIGHT" "Copyright (C) 2023 Ultra Librarian. All rights reserved." (at 57.15 86.36 0) (effects (font (size 1.27 1.27)) (justify left bottom) hide))
  (property "MFR_NAME" "Molex Connector Corporation" (at 57.15 86.36 0) (effects (font (size 1.27 1.27)) (justify left bottom) hide))
  (property "MANUFACTURER_PART_NUMBER" "436500400" (at 57.15 86.36 0) (effects (font (size 1.27 1.27)) (justify left bottom) hide))
  (property "REFDES" "RefDes" (at 57.15 86.36 0) (effects (font (size 1.27 1.27)) (justify left bottom) hide))
  (property "TYPE" "DEV" (at 57.15 86.36 0) (effects (font (size 1.27 1.27)) (justify left bottom) hide)) (pin "3") (pin "4") (pin "1") (pin "2"))

 (symbol (lib_id "batt_swap-altium-import:GND") (at 72.39 127 0) (unit 1) (in_bom yes) (on_board yes) (dnp no)
  (property "Reference" "#PWR?" (at 72.39 127 0) (effects (font (size 1.27 1.27)) hide))
  (property "Value" "GND" (at 72.39 133.35 0) (effects (font (size 1.27 1.27))))
  (property "Footprint" "" (at 72.39 127 0) (effects (font (size 1.27 1.27)) hide))
  (property "Datasheet" "" (at 72.39 127 0) (effects (font (size 1.27 1.27)) hide))
  (pin ""))

 (symbol (lib_id "batt_swap-altium-import:root_3_SD103AWS-7-F") (at 143.51 95.25 0) (unit 1) (in_bom yes) (on_board yes) (dnp no)
  (property "Reference" "D2" (at 145.669 100.076 0) (effects (font (size 1.27 1.27)) (justify left bottom)))
  (property "Value" "SD103AWS-7-F" (at 145.669 102.616 0) (effects (font (size 1.27 1.27)) (justify left bottom) hide))
  (property "Footprint" "SOD323_DIO" (at 143.51 95.25 0) (effects (font (size 1.27 1.27)) hide))
  (property "Datasheet" "" (at 143.51 95.25 0) (effects (font (size 1.27 1.27)) hide))
  (property "MFR_NAME" "Diodes Inc" (at 141.351 94.742 0) (effects (font (size 1.27 1.27)) (justify left bottom) hide))
  (property "TYPE" "" (at 141.351 94.742 0) (effects (font (size 1.27 1.27)) (justify left bottom) hide))
  (property "REFDES" "" (at 141.351 94.742 0) (effects (font (size 1.27 1.27)) (justify left bottom) hide)) (pin "1") (pin "2"))

 (sheet_instances (path "" (page "1"))))
